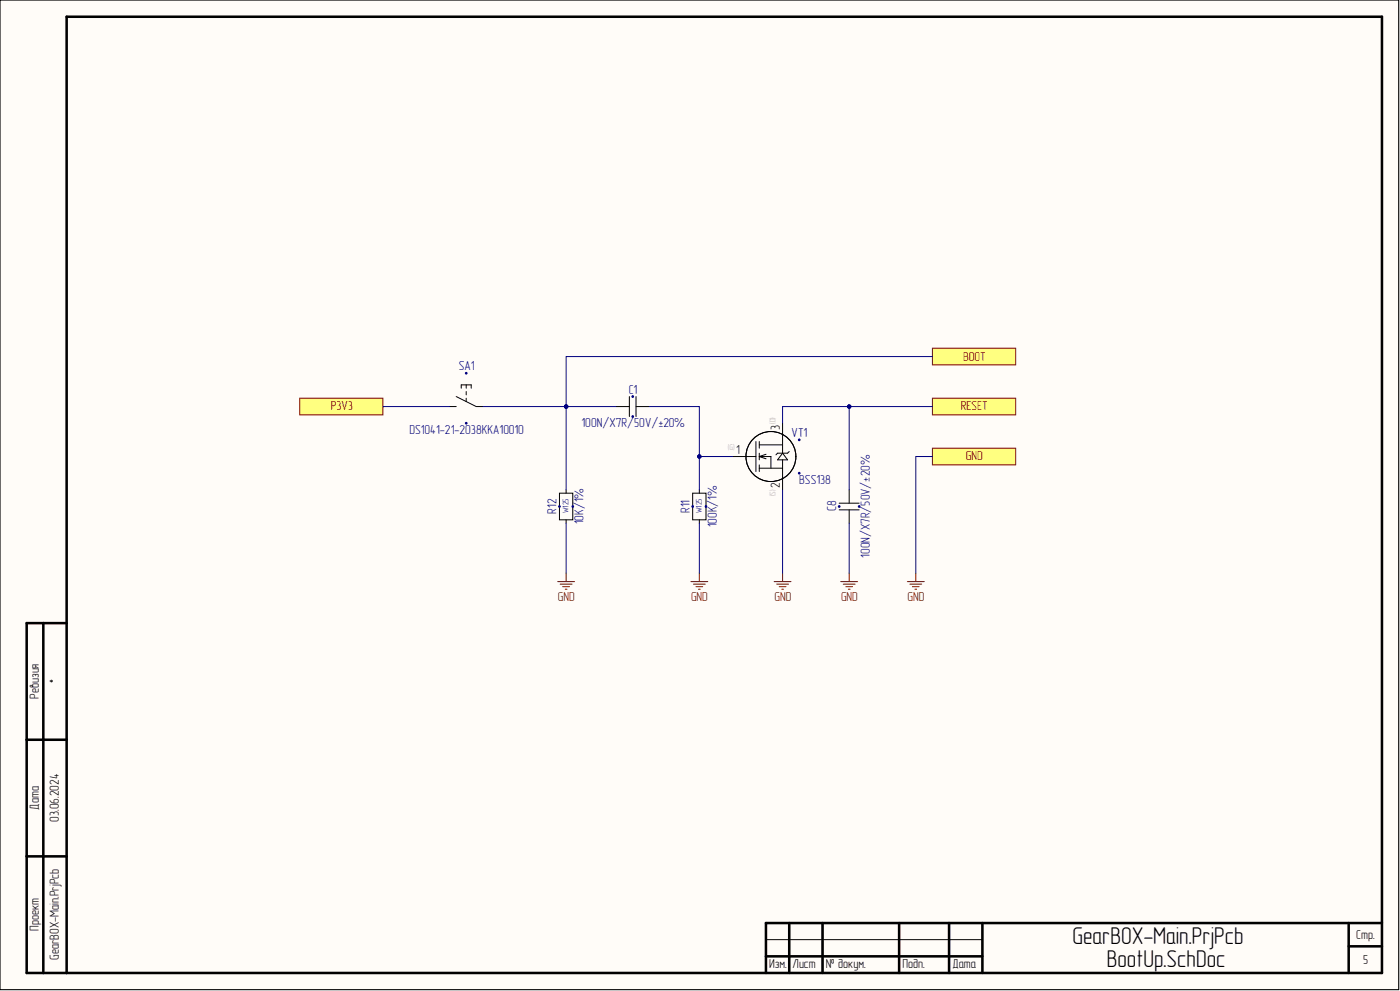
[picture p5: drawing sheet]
<svg xmlns="http://www.w3.org/2000/svg" width="420mm" height="297mm" viewBox="0 0 420 297" stroke-linecap="round" stroke-linejoin="round" font-family="sans-serif">
<path d="M0 0h419.4v296.6h-419.4z" fill-rule="evenodd" fill="#fffcf8"/>
<path d="M0 0h419.4v296.6h-419.4z" fill="none" stroke="#000" stroke-width=".3"/>
<path d="M0 0h419.4v296.6h-419.4z" fill-rule="evenodd" fill="#fffcf8"/>
<g fill="none" stroke="#000" stroke-width=".3">
<path d="M0 0h419.4v296.6h-419.4zM219.7 136.8h7M226.7 132.3v9M227.7 132.3v2M227.7 135.8v2M227.7 139.3v2M227.7 133.3h7M227.7 136.8h3.5v3.5M227.7 136.8l2 .7M229.7 136.2l-2 .6M234.7 126.9v8.9M234.7 137.8v9"/>
<path d="M234.7 135.8l1.5 2h-3zM236.7 135.3l-.5 .5h-3l-.5 .5M227.7 140.3h7M229.7 281.6h64.9"/>
<circle cx="231.2" cy="136.8" r="7.5"/>
</g>
<g fill="none" stroke="#000" stroke-width=".76">
<path d="M20 5h394.4v286.6h-406.4v-104.8h12M20 5v286.6M13 186.8v104.8M8 221.7h12M8 256.7h12M236.7 276.7v14.9M246.6 276.7v14.9M269.6 276.7v14.9M284.6 276.7v14.9M294.6 276.7v14.9M404.4 276.7v14.9M414.4 276.7h-184.7v14.9"/>
<path d="M229.7 286.6h64.9M404.4 283.6h10"/>
</g>
<circle cx="239.7" cy="131.8" r=".25" fill="#000080"/>
<circle cx="239.7" cy="131.8" r=".25" fill="none" stroke="#000080" stroke-width=".3"/>
<circle cx="239.7" cy="141.8" r=".25" fill="#000080"/>
<circle cx="239.7" cy="141.8" r=".25" fill="none" stroke="#000080" stroke-width=".3"/>
<path d="M279.6 119.4h25v5h-25z" fill-rule="evenodd" fill="#ffff80"/>
<path d="M279.6 119.4h25v5h-25z" fill="none" stroke="#800000" stroke-width=".3"/>
<path d="M279.6 104.4h25v5h-25z" fill-rule="evenodd" fill="#ffff80"/>
<path d="M279.6 104.4h25v5h-25z" fill="none" stroke="#800000" stroke-width=".3"/>
<path d="M188.7 118.9v6M190.7 118.9v6M184.7 121.9h4M190.7 121.9h4" fill="none" stroke="#000" stroke-width=".3"/>
<circle cx="189.7" cy="124.9" r=".25" fill="#000080"/>
<circle cx="189.7" cy="124.9" r=".25" fill="none" stroke="#000080" stroke-width=".3"/>
<circle cx="189.7" cy="118.9" r=".25" fill="#000080"/>
<circle cx="189.7" cy="118.9" r=".25" fill="none" stroke="#000080" stroke-width=".3"/>
<path d="M167.8 147.8h4v8h-4zM169.8 146.8v1M169.8 155.8v1" fill="none" stroke="#000" stroke-width=".3"/>
<circle cx="171.8" cy="151.8" r=".25" fill="#000080"/>
<circle cx="171.8" cy="151.8" r=".25" fill="none" stroke="#000080" stroke-width=".3"/>
<circle cx="167.8" cy="151.8" r=".25" fill="#000080"/>
<circle cx="167.8" cy="151.8" r=".25" fill="none" stroke="#000080" stroke-width=".3"/>
<path d="M207.7 147.8h4v8h-4zM209.7 146.8v1M209.7 155.8v1" fill="none" stroke="#000" stroke-width=".3"/>
<circle cx="211.7" cy="151.8" r=".25" fill="#000080"/>
<circle cx="211.7" cy="151.8" r=".25" fill="none" stroke="#000080" stroke-width=".3"/>
<circle cx="207.7" cy="151.8" r=".25" fill="#000080"/>
<circle cx="207.7" cy="151.8" r=".25" fill="none" stroke="#000080" stroke-width=".3"/>
<path d="M251.6 152.8h6M251.6 150.8h6M254.6 146.8v4M254.6 152.8v4" fill="none" stroke="#000" stroke-width=".3"/>
<circle cx="257.6" cy="151.8" r=".26" fill="#000080"/>
<circle cx="257.6" cy="151.8" r=".26" fill="none" stroke="#000080" stroke-width=".3"/>
<circle cx="251.6" cy="151.8" r=".26" fill="#000080"/>
<circle cx="251.6" cy="151.8" r=".26" fill="none" stroke="#000080" stroke-width=".3"/>
<path d="M232.1 174.3h5.1M232.9 175.1h3.5M233.6 175.9h2.1M234.4 176.6h.5M234.7 171.8v2.5" fill="none" stroke="#800000" stroke-width=".3"/>
<path d="M279.6 134.3h25v5h-25z" fill-rule="evenodd" fill="#ffff80"/>
<g fill="none" stroke="#800000" stroke-width=".3">
<path d="M279.6 134.3h25v5h-25zM167.2 174.3h5.1M168 175.1h3.5M168.7 175.9h2.1M169.5 176.6h.5M169.8 171.8v2.5M207.2 174.3h5M207.9 175.1h3.6M208.7 175.9h2M209.4 176.6h.6M209.7 171.8v2.5M252.1 174.3h5.1"/>
<path d="M252.9 175.1h3.5M253.6 175.9h2.1M254.4 176.6h.5M254.6 171.8v2.5M272.1 174.3h5M272.8 175.1h3.6M273.6 175.9h2M274.4 176.6h.5M274.6 171.8v2.5"/>
</g>
<path d="M89.9 119.4h24.9v5h-24.9z" fill-rule="evenodd" fill="#ffff80"/>
<path d="M89.9 119.4h24.9v5h-24.9z" fill="none" stroke="#800000" stroke-width=".3"/>
<path d="M209.7 136.8h10M279.6 136.8h-5v35M209.7 156.8v15M234.7 146.8v25M254.6 156.8v15" fill="none" stroke="#000080" stroke-width=".3"/>
<circle cx="209.7" cy="136.8" r=".51" fill="#000080"/>
<g fill="none" stroke="#000080" stroke-width=".3">
<path d="M279.6 106.9h-109.8v39.9"/>
<circle cx="209.7" cy="136.8" r=".51"/>
</g>
<circle cx="169.8" cy="121.9" r=".51" fill="#000080"/>
<g fill="none" stroke="#000080" stroke-width=".3">
<path d="M169.8 121.9h14.9"/>
<circle cx="169.8" cy="121.9" r=".51"/>
</g>
<circle cx="169.8" cy="121.9" r=".51" fill="#000080"/>
<g fill="none" stroke="#000080" stroke-width=".3">
<path d="M194.7 121.9h15v24.9M169.8 156.8v15"/>
<circle cx="169.8" cy="121.9" r=".51"/>
</g>
<circle cx="209.7" cy="136.8" r=".51" fill="#000080"/>
<g fill="none" stroke="#000080" stroke-width=".3">
<path d="M254.6 121.9v24.9"/>
<circle cx="209.7" cy="136.8" r=".51"/>
</g>
<circle cx="254.6" cy="121.9" r=".51" fill="#000080"/>
<g fill="none" stroke="#000080" stroke-width=".3">
<path d="M279.6 121.9h-44.9v5"/>
<circle cx="254.6" cy="121.9" r=".51"/>
</g>
<circle cx="254.6" cy="121.9" r=".51" fill="#000080"/>
<circle cx="254.6" cy="121.9" r=".51" fill="none" stroke="#000080" stroke-width=".3"/>
<path d="M136.8 118.9l6 3h2M138.3 116.4v-1h3v1M139.8 115.4v1M139.8 117.4v1M139.8 119.4v1M134.8 121.9h2" fill="none" stroke="#000" stroke-width=".3"/>
<circle cx="139.8" cy="111.9" r=".25" fill="#000080"/>
<circle cx="139.8" cy="111.9" r=".25" fill="none" stroke="#000080" stroke-width=".3"/>
<circle cx="139.8" cy="126.9" r=".25" fill="#000080"/>
<g fill="none" stroke="#000080" stroke-width=".3">
<path d="M114.8 121.9h20M144.8 121.9h25"/>
<circle cx="139.8" cy="126.9" r=".25"/>
</g>
<circle cx="169.8" cy="121.9" r=".51" fill="#000080"/>
<circle cx="169.8" cy="121.9" r=".51" fill="none" stroke="#000080" stroke-width=".3"/>
<g font-size="7.3">
<text x="321.6" y="282.8">GearBOX-Main.PrjPcb</text>
<text x="331.9" y="289.9">BootUp.SchDoc</text>
</g>
<g font-size="3.9" fill="#000080">
<text x="137.5" y="111">SA1</text>
<text x="188.5" y="118">C1</text>
<text x="122.8" y="130.1">DS1041-21-2038KKA10010</text>
<text x="174.3" y="128.1">100N/X7R/50V/±20%</text>
<text x="237.4" y="131">VT1</text>
<text x="239.7" y="145">BSS138</text>
<text x="166.9" y="154" transform="rotate(-90 166.9 154)">R12</text>
<text x="206.9" y="153.7" transform="rotate(-90 206.9 153.7)">R11</text>
<text x="250.7" y="153.3" transform="rotate(-90 250.7 153.3)">C8</text>
<text x="175" y="157.2" transform="rotate(-90 175 157.2)">10K/1%</text>
<text x="214.9" y="158" transform="rotate(-90 214.9 158)">100K/1%</text>
<text x="260.8" y="167.2" transform="rotate(-90 260.8 167.2)">100N/X7R/50V/±20%</text>
</g>
<g font-size="3.9" fill="#800000">
<text x="288.8" y="108.1">BOOT</text>
<text x="99.2" y="123">P3V3</text>
<text x="288.1" y="123">RESET</text>
<text x="289.6" y="138">GND</text>
<text x="167.3" y="180.1">GND</text>
<text x="207.2" y="180.1">GND</text>
<text x="232.2" y="180.1">GND</text>
<text x="252.2" y="180.1">GND</text>
<text x="272.1" y="180.1">GND</text>
</g>
<g font-size="3.9">
<text x="233.8" y="128.8" transform="rotate(-90 233.8 128.8)">3</text>
<text x="220.7" y="136">1</text>
<text x="233.8" y="146.4" transform="rotate(-90 233.8 146.4)">2</text>
<text x="11.7" y="209.5" transform="rotate(-90 11.7 209.5)">Ревизия</text>
<text x="17.7" y="204.9" transform="rotate(-90 17.7 204.9)">*</text>
<text x="11.7" y="242.7" transform="rotate(-90 11.7 242.7)">Дата</text>
<text x="17.7" y="246.3" transform="rotate(-90 17.7 246.3)">03.06.2024</text>
<text x="11.7" y="279" transform="rotate(-90 11.7 279)">Проект</text>
<text x="406.6" y="281.3">Стр.</text>
<text x="17.7" y="287.7" transform="rotate(-90 17.7 287.7)">GearBOX-Main.PrjPcb</text>
<text x="230.6" y="290.3">Изм.</text>
<text x="237.6" y="290.3">Лист</text>
<text x="247.6" y="290.3">№ докум.</text>
<text x="270.6" y="290.3">Подп.</text>
<text x="285.6" y="290.3">Дата</text>
<text x="408.8" y="288.8">5</text>
</g>
<g font-size="2.5" fill="#000080">
<text x="170.5" y="153.9" transform="rotate(-90 170.5 153.9)">W125</text>
<text x="210.4" y="153.9" transform="rotate(-90 210.4 153.9)">W125</text>
</g>
</svg>
